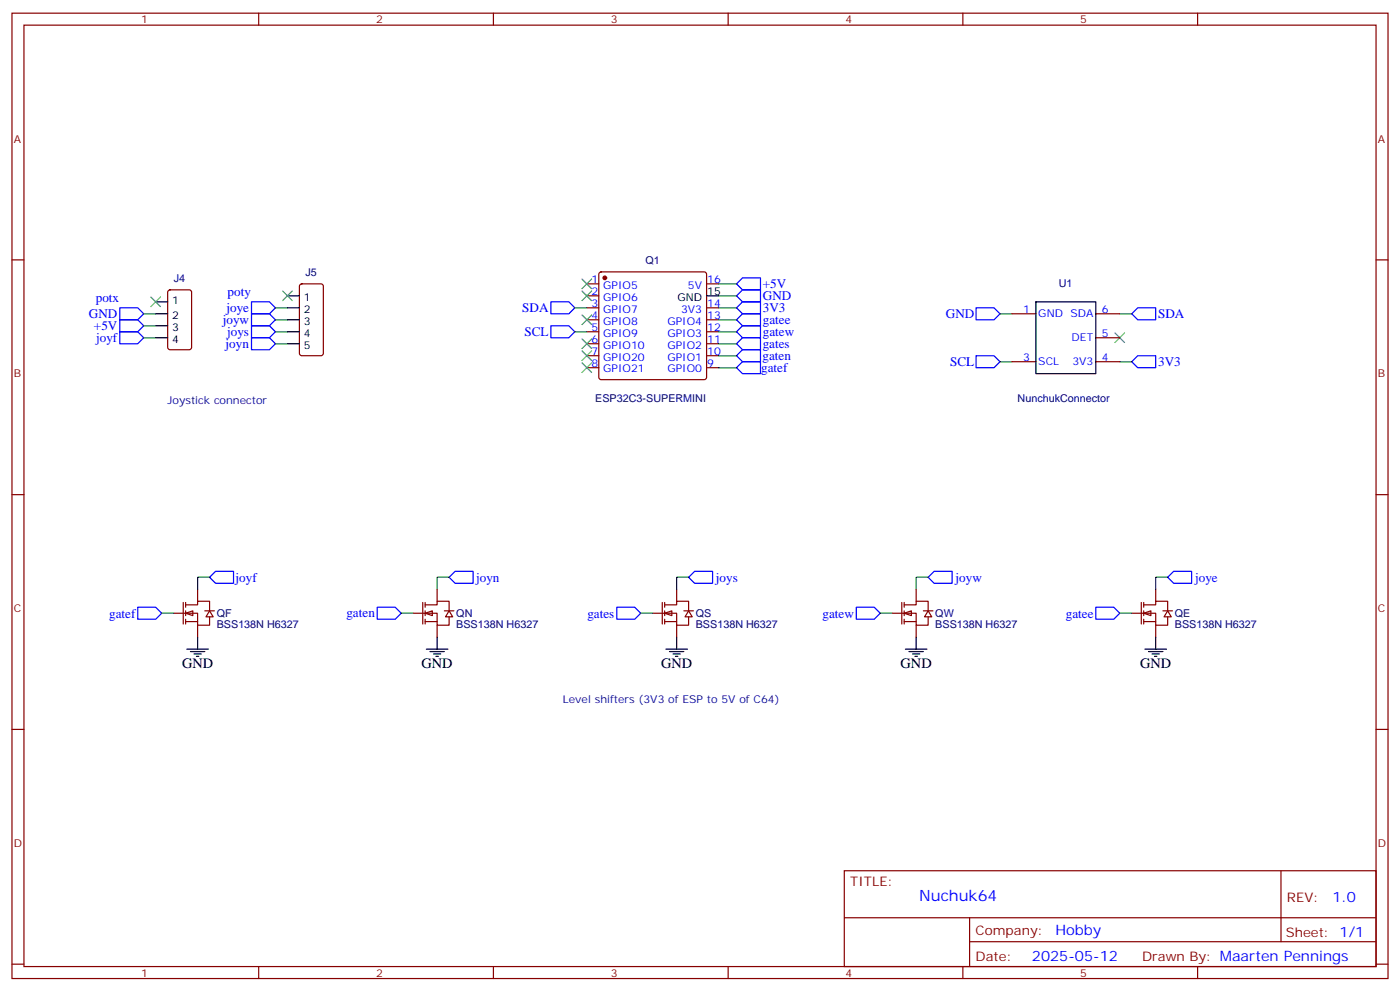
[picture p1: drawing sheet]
<svg xmlns="http://www.w3.org/2000/svg" width="412mm" height="292mm" viewBox="0 0 412 292" stroke-linecap="round" stroke-linejoin="round" font-family="sans-serif">
<g fill="none" stroke="#870000" stroke-width=".35">
<path d="M3.5 3.9h405.4v284.3h-405.4zM7.1 7.4h398.2v277.3h-398.2zM76.2 3.9v3.5M145.3 3.9v3.5M214.5 3.9v3.5M283.6 3.9v3.5M352.8 3.9v3.5M3.5 76.6h3.6M405.3 76.6h3.6M3.5 145.7h3.6M405.3 145.7h3.6M3.5 214.8h3.6"/>
<path d="M405.3 214.8h3.6M248.7 256.5h156.6v28.2h-156.6zM377.3 256.5v20.9M248.7 270.3h156.5M285.6 277.4h119.6M285.6 270.3v14.1M3.5 284h3.6M76.2 284.7v3.5M145.3 284.7v3.5M214.5 284.7v3.5M283.6 284.7v3.5M352.8 284.7v3.5"/>
<path d="M405.3 284h3.6"/>
</g>
<g fill="#fff" stroke="#870000" stroke-width=".35">
<path d="M336.9 180.6l2.1-.7v1.4z"/>
<path d="M344 179.9l1 1.8h-2.1z"/>
</g>
<path d="M336.2 177.4v6.4M336.9 178.2h3.5v-1.1h3.6v2.8M336.9 177.4v1.5M336.9 179.9v1.4M340.4 173.6v3.5M342.5 179.9h2.9M333.4 180.6h7v3.6h3.6v-2.5M336.9 183.1h3.5M336.9 182.4v1.4M340.4 184.2v3.5" fill="none" stroke="#870000" stroke-width=".35"/>
<g fill="#fff" stroke="#870000" stroke-width=".35">
<path d="M266.3 180.6l2.2-.7v1.4z"/>
<path d="M273.4 179.9l1.1 1.8h-2.2z"/>
</g>
<path d="M265.6 177.4v6.4M266.3 178.2h3.6v-1.1h3.5v2.8M266.3 177.4v1.5M266.3 179.9v1.4M269.9 173.6v3.5M272 179.9h2.8M262.8 180.6h7.1v3.6h3.5v-2.5M266.3 183.1h3.6M266.3 182.4v1.4M269.9 184.2v3.5" fill="none" stroke="#870000" stroke-width=".35"/>
<g fill="#fff" stroke="#870000" stroke-width=".35">
<path d="M195.8 180.6l2.1-.7v1.4z"/>
<path d="M202.8 179.9l1.1 1.8h-2.1z"/>
</g>
<path d="M195.1 177.4v6.4M195.8 178.2h3.5v-1.1h3.5v2.8M195.8 177.4v1.5M195.8 179.9v1.4M199.3 173.6v3.5M201.4 179.9h2.9M192.3 180.6h7v3.6h3.5v-2.5M195.8 183.1h3.5M195.8 182.4v1.4M199.3 184.2v3.5" fill="none" stroke="#870000" stroke-width=".35"/>
<g fill="#fff" stroke="#870000" stroke-width=".35">
<path d="M54.7 180.6l2.1-.7v1.4z"/>
<path d="M61.7 179.9l1.1 1.8h-2.1z"/>
</g>
<path d="M54 177.4v6.4M54.7 178.2h3.5v-1.1h3.5v2.8M54.7 177.4v1.5M54.7 179.9v1.4M58.2 173.6v3.5M60.3 179.9h2.8M51.2 180.6h7v3.6h3.5v-2.5M54.7 183.1h3.5M54.7 182.4v1.4M58.2 184.2v3.5" fill="none" stroke="#870000" stroke-width=".35"/>
<g fill="#fff" stroke="#870000" stroke-width=".35">
<path d="M125.2 180.6l2.2-.7v1.4z"/>
<path d="M132.3 179.9l1 1.8h-2.1z"/>
</g>
<g fill="none" stroke="#870000" stroke-width=".35">
<path d="M49.6 85.6l.5-.2h5.6l.7 .4v16.5l-.4 .7h-5.9l-.7-.5v-16.4zM88.4 83.8l.5-.2h5.6l.7 .4v20.1l-.4 .6-5.9 .1-.7-.5v-20zM172.9 83.6h3.5M172.9 87.1h3.5M172.9 90.7h3.5M172.9 94.2h3.5M172.9 97.7h3.5M176.6 80.3l.5-.2h30.3l.5 .2 .2 .5v30.3l-.2 .5-.5 .2h-30.3l-.5-.2-.2-.5v-30.3zM208.1 83.6h3.6M208.1 90.7h3.6M208.1 94.2h3.6M208.1 97.7h3.6"/>
<path d="M298.1 92.4h7.1M322.8 92.4h7M322.8 99.5h7M172.9 101.2h3.5M172.9 104.8h3.5M172.9 108.3h3.5M208.1 101.2h3.6M208.1 104.8h3.6M208.1 108.3h3.6M298.1 106.5h7.1M322.8 106.5h7M124.5 177.4v6.4"/>
<path d="M125.2 178.2h3.6v-1.1h3.5v2.8M125.2 177.4v1.5M125.2 179.9v1.4M128.8 173.6v3.5M130.9 179.9h2.8M121.7 180.6h7.1v3.6h3.5v-2.5M125.2 183.1h3.6M125.2 182.4v1.4M128.8 184.2v3.5"/>
</g>
<circle cx="178.2" cy="81.8" r=".53" fill="#870000" stroke="#870000" stroke-width=".35"/>
<g fill="none" stroke="#000" stroke-width=".35">
<path d="M45.9 88.9h3.5M45.9 92.4h3.5M45.9 96h3.5M45.9 99.5h3.5M84.7 87.1h3.5M84.7 90.7h3.5M84.7 94.2h3.5M84.7 97.7h3.5M208.1 87.1h3.6M305.2 88.9h17.6v21.2h-17.6zM84.7 101.2h3.5M55 191.2h6.4"/>
<path d="M56.1 191.9h4.2M57.1 192.6h2.2M57.9 193.3h.7M58.2 187.7v3.5M125.6 191.2h6.3M126.6 191.9h4.3M127.7 192.6h2.1M128.4 193.3h.7M128.8 187.7v3.5M196.1 191.2h6.4M197.2 191.9h4.2M198.3 192.6h2.1"/>
<path d="M199 193.3h.7M199.3 187.7v3.5M266.7 191.2h6.3M267.8 191.9h4.2M268.8 192.6h2.1M269.5 193.3h.7M269.9 187.7v3.5M337.3 191.2h6.3M338.3 191.9h4.2M339.4 192.6h2.1M340.1 193.3h.7M340.4 187.7v3.5"/>
</g>
<g fill="none" stroke="#00f" stroke-width=".35">
<path d="M35.3 90.7h5.3l1.7 1.7-1.7 1.8h-5.3zM35.3 94.2h5.3l1.7 1.8-1.7 1.7h-5.3zM35.3 97.7h5.3l1.7 1.8-1.7 1.7h-5.3zM74.1 88.9h5.3l1.7 1.8-1.7 1.7h-5.3zM74.1 92.4h5.3l1.7 1.8-1.7 1.8h-5.3zM74.1 96h5.3l1.7 1.7-1.7 1.8h-5.3zM74.1 99.5h5.3l1.7 1.7-1.7 1.8h-5.3zM162.3 88.9h5.3l1.7 1.8-1.7 1.7h-5.3zM162.3 96h5.3l1.7 1.7-1.7 1.8h-5.3zM217 83.6l1.7-1.8h5.3v3.6h-5.3zM217 87.1l1.7-1.7h5.3v3.5h-5.3zM217 90.7l1.7-1.8h5.3v3.5h-5.3z"/>
<path d="M217 94.2l1.7-1.8h5.3v3.6h-5.3zM217 97.7l1.7-1.7h5.3v3.5h-5.3zM287.5 90.7h5.3l1.8 1.7-1.8 1.8h-5.3zM333.4 92.4l1.7-1.7h5.3v3.5h-5.3zM217 104.8l1.7-1.8h5.3v3.5h-5.3zM217 101.2l1.7-1.7h5.3v3.5h-5.3zM218.7 106.5h5.3v3.6h-5.3l-1.7-1.8zM287.5 104.8h5.3l1.8 1.7-1.8 1.8h-5.3zM333.4 106.5l1.7-1.7h5.3v3.5h-5.3zM40.6 178.9h5.3l1.7 1.7-1.7 1.8h-5.3zM61.7 170l1.8-1.7h5.3v3.5h-5.3zM111.1 178.9h5.3l1.8 1.7-1.8 1.8h-5.3z"/>
<path d="M132.3 170l1.8-1.7h5.2v3.5h-5.2zM181.7 178.9h5.3l1.7 1.7-1.7 1.8h-5.3zM202.8 170l1.8-1.7h5.3v3.5h-5.3zM252.2 178.9h5.3l1.8 1.7-1.8 1.8h-5.3zM273.4 170l1.8-1.7h5.3v3.5h-5.3zM322.8 178.9h5.3l1.7 1.7-1.7 1.8h-5.3zM344 170l1.7-1.7h5.3v3.5h-5.3z"/>
</g>
<g fill="none" stroke="#008700" stroke-width=".35">
<path d="M42.3 99.5h3.6M42.3 96h3.6M42.3 92.4h3.6M81.1 90.7h3.6M81.1 94.2h3.6M81.1 97.7h3.6M169.3 90.7h3.6M169.3 97.7h3.6M211.7 83.6h5.3M211.7 90.7h5.3M211.7 94.2h5.3M211.7 97.7h5.3"/>
<path d="M211.7 87.1h5.3M294.6 92.4h3.5M329.8 92.4h3.6M81.1 101.2h3.6M211.7 101.2h5.3M211.7 108.3h5.3M211.7 104.8h5.3M294.6 106.5h3.5M329.8 106.5h3.6M61.7 170h-3.5v3.6M132.3 170h-3.5v3.6M202.8 170h-3.5v3.6"/>
<path d="M273.4 170h-3.5v3.6M344 170h-3.6v3.6M47.6 180.6h3.6M118.2 180.6h3.5M188.7 180.6h3.6M259.3 180.6h3.5M329.8 180.6h3.6"/>
</g>
<g fill="none" stroke="#3c3" stroke-width=".35">
<path d="M44.4 87.5l2.9 2.8M47.3 87.5l-2.9 2.8M83.3 85.7l2.8 2.8M86.1 85.7l-2.8 2.8M171.4 82.2l2.9 2.8M171.4 85.7l2.9 2.8M171.4 92.8l2.9 2.8M171.4 99.8l2.9 2.9M174.3 82.2l-2.9 2.8M174.3 85.7l-2.9 2.8M174.3 92.8l-2.9 2.8M174.3 99.8l-2.9 2.9"/>
<path d="M328.4 98.1l2.9 2.8M331.3 98.1l-2.9 2.8M171.4 103.4l2.9 2.8M171.4 106.9l2.9 2.8M174.3 103.4l-2.9 2.8M174.3 106.9l-2.9 2.8"/>
</g>
<text font-size="4.6" fill="#00f" x="270.8" y="265.5">Nuchuk64</text>
<g font-size="4.2">
<text x="53.6" y="196.9">GND</text>
<text x="124.2" y="196.9">GND</text>
<text x="194.7" y="196.9">GND</text>
<text x="265.3" y="196.9">GND</text>
<text x="335.8" y="196.9">GND</text>
</g>
<g font-size="4.2" fill="#00f">
<text x="392.5" y="265.7">1.0</text>
<text x="310.9" y="275.3">Hobby</text>
<text x="304" y="283.1">2025-05-12</text>
</g>
<g font-size="3.9" fill="#00f">
<text x="28.2" y="88.9">potx</text>
<text x="67" y="87.1">poty</text>
<text x="224.7" y="84.9">+5V</text>
<text x="224.7" y="88.4">GND</text>
<text x="26.2" y="93.7">GND</text>
<text x="65.6" y="95.5">joyw</text>
<text x="66.7" y="91.9">joye</text>
<text x="153.8" y="91.9">SDA</text>
<text x="224.7" y="95.5">gatee</text>
<text x="224.7" y="91.9">3V3</text>
<text x="278.7" y="93.7">GND</text>
<text x="341.1" y="93.7">SDA</text>
<text x="27.7" y="97.2">+5V</text>
<text x="28.3" y="100.7">joyf</text>
<text x="66.9" y="99">joys</text>
<text x="154.5" y="99">SCL</text>
<text x="224.7" y="99">gatew</text>
<text x="66.5" y="102.5">joyn</text>
<text x="224.6" y="106">gaten</text>
<text x="224.7" y="102.5">gates</text>
<text x="279.9" y="107.8">SCL</text>
<text x="341.1" y="107.8">3V3</text>
<text x="224.2" y="109.6">gatef</text>
<text x="69.4" y="171.3">joyf</text>
<text x="140.3" y="171.3">joyn</text>
<text x="210.9" y="171.3">joys</text>
<text x="281.5" y="171.3">joyw</text>
<text x="352" y="171.3">joye</text>
<text x="32.1" y="181.9">gatef</text>
<text x="102" y="181.8">gaten</text>
<text x="173" y="181.9">gates</text>
<text x="242.3" y="181.9">gatew</text>
<text x="313.9" y="181.9">gatee</text>
</g>
<g font-size="3.9" fill="#800">
<text x="250.5" y="261.1">TITLE:</text>
<text x="379.1" y="265.7">REV:</text>
<text x="287.4" y="275.3">Company:</text>
<text x="378.7" y="275.9">Sheet: 1/1</text>
<text x="287.4" y="282.9">Date:</text>
<text x="336.4" y="283">Drawn By: Maarten Pennings</text>
</g>
<g font-size="3.2" fill="#800">
<text x="41.6" y="6.9">1</text>
<text x="110.8" y="6.9">2</text>
<text x="179.9" y="6.9">3</text>
<text x="249.1" y="6.9">4</text>
<text x="318.2" y="6.9">5</text>
<text x="4.1" y="42">A</text>
<text x="405.9" y="42">A</text>
<text x="4.1" y="111.1">B</text>
<text x="405.9" y="111.1">B</text>
<text x="4.1" y="180.3">C</text>
<text x="405.9" y="180.3">C</text>
<text x="4.1" y="249.4">D</text>
<text x="405.9" y="249.4">D</text>
<text x="41.6" y="287.7">1</text>
<text x="110.8" y="287.7">2</text>
<text x="179.9" y="287.7">3</text>
<text x="249.1" y="287.7">4</text>
<text x="318.2" y="287.7">5</text>
</g>
<g font-size="3.2" fill="#000080">
<text x="190.2" y="77.7">Q1</text>
<text x="51.2" y="83">J4</text>
<text x="90" y="81.3">J5</text>
<text x="311.9" y="84.5">U1</text>
<text x="49.4" y="118.9">Joystick connector</text>
<text x="175.3" y="118.3">ESP32C3-SUPERMINI</text>
<text x="299.8" y="118.3">NunchukConnector</text>
<text x="63.9" y="184.9">BSS138N H6327</text>
<text x="63.9" y="181.8">QF</text>
<text x="134.4" y="184.9">BSS138N H6327</text>
<text x="134.4" y="181.7">QN</text>
<text x="205" y="184.9">BSS138N H6327</text>
<text x="205" y="181.7">QS</text>
<text x="275.5" y="184.9">BSS138N H6327</text>
<text x="275.5" y="181.7">QW</text>
<text x="346.1" y="184.9">BSS138N H6327</text>
<text x="346.1" y="181.7">QE</text>
<text x="165.8" y="207.1">Level shifters (3V3 of ESP to 5V of C64)</text>
</g>
<g font-size="3.2" fill="#00f">
<text x="174.2" y="83.3">1</text>
<text x="208.3" y="83.3">16</text>
<text x="174.2" y="86.8">2</text>
<text x="177.7" y="85">GPIO5</text>
<text x="177.7" y="88.5">GPIO6</text>
<text x="202.6" y="85">5V</text>
<text x="174.2" y="90.3">3</text>
<text x="174.2" y="93.8">4</text>
<text x="177.7" y="92.1">GPIO7</text>
<text x="177.7" y="95.6">GPIO8</text>
<text x="196.6" y="95.6">GPIO4</text>
<text x="200.6" y="92.1">3V3</text>
<text x="208.3" y="93.8">13</text>
<text x="208.3" y="90.3">14</text>
<text x="301.4" y="92.1">1</text>
<text x="305.9" y="93.5">GND SDA</text>
<text x="324.6" y="92.1">6</text>
<text x="174.2" y="97.4">5</text>
<text x="174.2" y="100.9">6</text>
<text x="177.7" y="99.1">GPIO9</text>
<text x="196.6" y="99.1">GPIO3</text>
<text x="208.3" y="100.9">11</text>
<text x="208.3" y="97.4">12</text>
<text x="315.7" y="100.5">DET</text>
<text x="324.6" y="99.1">5</text>
<text x="174.2" y="104.4">7</text>
<text x="174.2" y="108">8</text>
<text x="177.7" y="102.7">GPIO10</text>
<text x="177.7" y="106.2">GPIO20</text>
<text x="196.6" y="106.2">GPIO1</text>
<text x="196.6" y="102.7">GPIO2</text>
<text x="208.3" y="108">9</text>
<text x="208.3" y="104.4">10</text>
<text x="301.4" y="106.2">3</text>
<text x="305.9" y="107.6">SCL</text>
<text x="315.9" y="107.6">3V3</text>
<text x="324.6" y="106.2">4</text>
<text x="177.7" y="109.7">GPIO21</text>
<text x="196.6" y="109.7">GPIO0</text>
</g>
<g font-size="3.2">
<text x="50.7" y="89.6">1</text>
<text x="89.5" y="88.5">1</text>
<text x="199.6" y="88.5">GND</text>
<text x="208.3" y="86.8">15</text>
<text x="50.7" y="93.8">2</text>
<text x="89.5" y="92.1">2</text>
<text x="89.5" y="95.6">3</text>
<text x="50.7" y="97.4">3</text>
<text x="50.7" y="100.9">4</text>
<text x="89.5" y="99.1">4</text>
<text x="89.5" y="102.7">5</text>
</g>
</svg>
